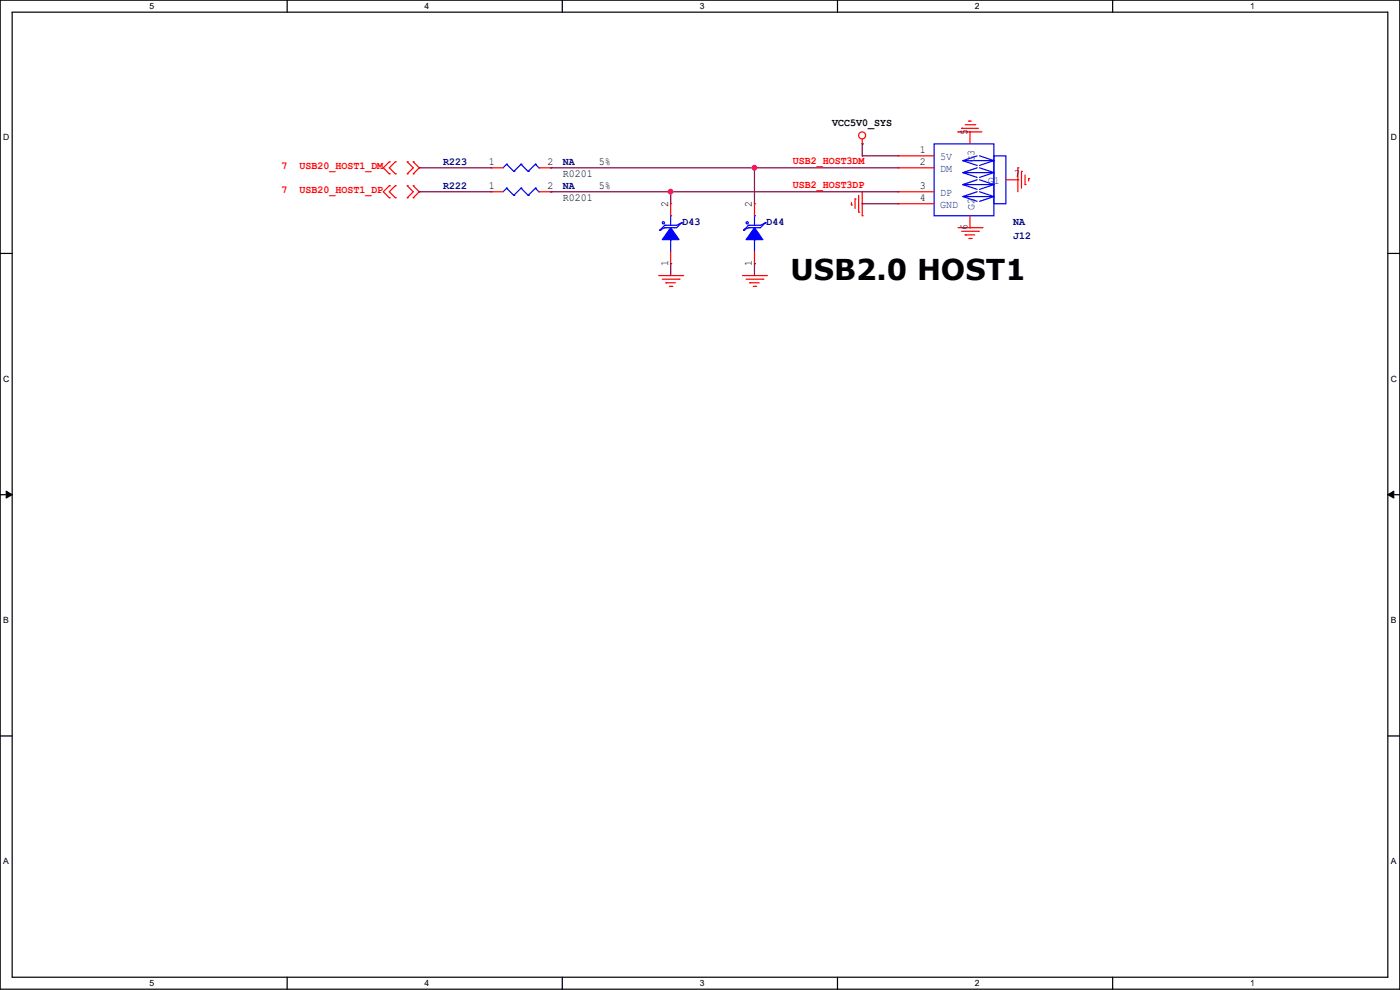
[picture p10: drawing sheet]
<svg xmlns="http://www.w3.org/2000/svg" width="297mm" height="210mm" viewBox="0 0 297 210" stroke-linecap="round" stroke-linejoin="round" font-family="sans-serif">
<path d="M0 0h297v209.8h-297zM2.6 2.6h291.8v204.7h-291.8z" fill="none" stroke="#000" stroke-width=".25"/>
<g fill="#fff">
<path d="M31.8 .3h.9v2h-.9z"/>
<path d="M31.8 207.6h.9v2h-.9z"/>
</g>
<path d="M60.9 0v2.6M60.9 207.3v2.5" fill="none" stroke="#000" stroke-width=".25"/>
<g fill="#fff">
<path d="M90.1 .3h1v2h-1z"/>
<path d="M90.1 207.6h1v2h-1z"/>
</g>
<path d="M119.3 0v2.6M119.3 207.3v2.5" fill="none" stroke="#000" stroke-width=".25"/>
<g fill="#fff">
<path d="M148.5 .3h.9v2h-.9z"/>
<path d="M148.5 207.6h.9v2h-.9z"/>
</g>
<path d="M177.7 0v2.6M177.7 207.3v2.5" fill="none" stroke="#000" stroke-width=".25"/>
<g fill="#fff">
<path d="M206.8 .3h1v2h-1z"/>
<path d="M206.8 207.6h1v2h-1z"/>
</g>
<path d="M236.1 0v2.6M236.1 207.3v2.5" fill="none" stroke="#000" stroke-width=".25"/>
<g fill="#fff">
<path d="M265.2 .3h1v2h-1z"/>
<path d="M265.2 207.6h1v2h-1z"/>
<path d="M.7 28.2h1.2v1.9h-1.2z"/>
<path d="M295.1 28.2h1.2v1.9h-1.2z"/>
<path d="M.7 79.3h1.2v2h-1.2z"/>
<path d="M295.1 79.3h1.2v2h-1.2z"/>
</g>
<path d="M0 53.8h2.6M294.4 53.8h2.6" fill="none" stroke="#000" stroke-width=".25"/>
<g fill="#fff">
<path d="M.7 130.5h1.2v2h-1.2z"/>
<path d="M295.1 130.5h1.1v2h-1.1z"/>
</g>
<path d="M0 104.9h2.6M294.4 104.9h2.6" fill="none" stroke="#000" stroke-width=".25"/>
<path d="M1.3 104.2l1.3 .7-1.3 .8zM294.4 104.9l1.3-.7v1.5z" fill="#000" stroke="#000" stroke-width=".21"/>
<g fill="#fff">
<path d="M.7 181.7h1.2v2h-1.2z"/>
<path d="M295.1 181.7h1.1v2h-1.1z"/>
</g>
<path d="M0 156.1h2.6M294.4 156.1h2.6" fill="none" stroke="#000" stroke-width=".25"/>
<g fill="none" stroke="#f00" stroke-width=".25">
<path d="M82.6 39.4h.1M82.6 36.9h.1M82.6 34.3h.1M82.6 39.4l-1.3 1.3 1.3 1.3M82.6 34.3l-1.3 1.3 1.3 1.3M83.9 39.4h.1M83.9 36.9h.1M83.9 34.3h.1M83.9 34.3l-1.3 1.3 1.3 1.3M83.9 39.4l-1.3 1.3 1.3 1.3M86.4 39.4h.1M86.4 36.9h.1"/>
<path d="M86.4 34.3h.1M86.4 39.4l1.3 1.3-1.3 1.3M86.4 34.3l1.3 1.3-1.3 1.3M87.7 39.4h.1M87.7 34.3h.1M87.7 36.9h.1M87.7 39.4l1.2 1.3-1.2 1.3M87.7 34.3l1.2 1.3-1.2 1.3M104.2 35.6h.1M104.2 35.6h2.5M114.3 35.6h2.6M116.9 35.6h.1"/>
<path d="M182.9 30.5h.1M182.9 29.5v1M190.5 33.1h.1M190.5 35.6h.1M190.5 33.1h7.7M190.5 35.6h7.7M203.2 28h.1M203.2 28h5.1M204 27.2h.1M204 27.2h3.6M204.8 26.5h2M205.5 25.7h.1"/>
<path d="M205.5 25.7h.5M205.8 28h.1M205.8 28v2.5M206.8 26.5h.1M213.4 38.1h2.5M215.9 35.6h.1M215.9 38.1h.1M215.9 35.6v5.1M216.7 36.4h.1M216.7 36.4v3.5M217.5 39.2h.1M217.5 37.1v2.1"/>
<path d="M218.2 37.9h.1M218.2 37.9v.5M82.6 42h.1M83.9 42h.1M86.4 42h.1M87.7 42h.1M104.2 40.7h.1M104.2 40.7h2.5M114.3 40.7h2.6M116.9 40.7h.1M139.7 58.5h5.1M140.5 59.2h3.6"/>
<path d="M141.3 60h.1M141.3 60h2M142.3 55.9h.1M142.3 43.2h.1M142.3 43.2v2.6M142.3 53.4v2.5M144.1 59.2h.1M144.8 58.5h.1M157.5 58.5h5.1M158.3 59.2h3.5M159 60h.1M159 60h2.1"/>
<path d="M160.1 55.9h.1M160.1 43.2h.1M160.1 43.2v2.6M160.1 53.4v2.5M161.8 59.2h.1M162.6 58.5h.1M180.6 43.5h.1M180.6 43v.5M181.4 42.2h.1M181.4 42.2v2M182.2 45h.1M182.2 41.4v3.6"/>
<path d="M182.9 45.8h.1M182.9 40.7v5.1M190.5 40.7h.1M190.5 43.2h.1M190.5 40.7h7.7M190.5 43.2h7.7M203.2 48.3h5.1M204 49.1h3.6M204.8 49.8h.1M204.8 49.8h2M205.5 50.6h.5M205.8 48.3h.1"/>
<path d="M205.8 45.8v2.5M206 50.6h.1M207.6 49.1h.1M208.3 48.3h.1M142 60.7h.5M142.5 60.7h.1M159.8 60.7h.5M160.3 60.7h.1"/>
<circle cx="182.9" cy="28.7" r=".74"/>
</g>
<g fill="none" stroke="#00f" stroke-width=".25">
<path d="M107.5 34.8h.1M107.5 39.9h.1M107.5 34.8l-.8 .8M107.5 34.8l1.5 1.6M107.5 39.9l-.8 .8M107.5 39.9l1.5 1.5M109 36.4h.1M110.5 34.8h.1M110.5 39.9h.1M110.5 34.8l-1.5 1.6M110.5 34.8l1.6 1.6M110.5 39.9l-1.5 1.5"/>
<path d="M110.5 39.9l1.6 1.5M112.1 36.4h.1M113.6 34.8h.1M113.6 39.9h.1M113.6 34.8l-1.5 1.6M113.6 34.8l.7 .8M113.6 39.9l-1.5 1.5M113.6 39.9l.7 .8M114.3 35.6h.1M198.2 30.5h12.7v15.3h-12.7zM204.3 34.1h6.6M204.3 36.6h6.6"/>
<path d="M204.3 39.2h6.6M205.8 28h.1M207.3 33.1l-3 1 3 1M207.3 35.6l-3 1 3 1M207.3 38.1l-3 1.1 3 1M207.8 33.1l3.1 1-3.1 1M207.8 35.6l3.1 1-3.1 1M207.8 38.1l3.1 1.1-3.1 1M210.9 33.1h2.5v10.1h-2.5zM109 41.4h.1M112.1 41.4h.1M114.3 40.7h.1"/>
<path d="M140 48.8h.1M141 47.8h.1M141 48.3h.1M141 47.8l-1 1M141 48.3l-1 .5M142.3 50.8h.1M142.3 45.8h.1M142.3 45.8v2M142.3 50.8v2.6M144.6 47.3h.1M144.6 47.3l-1 .5h-2.6M144.6 47.3l-1 1h-2.6"/>
<path d="M157.8 48.8h.1M158.8 47.8h.1M158.8 48.3h.1M158.8 47.8l-1 1M158.8 48.3l-1 .5M160.1 50.8h.1M160.1 45.8h.1M160.1 45.8v2M160.1 50.8v2.6M162.3 47.3h.1M162.3 47.3l-1 .5h-2.5M162.3 47.3l-1 1h-2.5"/>
<path d="M204.3 41.7h6.6M207.3 40.7l-3 1 3 1M207.8 40.7l3.1 1-3.1 1"/>
<circle cx="140.7" cy="47.3" r=".23"/>
<circle cx="158.5" cy="47.3" r=".23"/>
</g>
<g fill="#00f" stroke="#00f" stroke-width=".25">
<path d="M142.3 48.3l1.8 2.5h-3.6z" fill-rule="evenodd"/>
<path d="M160.1 48.3l1.7 2.5h-3.5z" fill-rule="evenodd"/>
</g>
<g fill="none" stroke="#7f003f" stroke-width=".25">
<path d="M88.9 35.6h.1M88.9 35.6h15.3M116.9 35.6h.1M116.9 35.6h73.6M160.1 35.6h.1M160.1 35.6v7.6M182.9 33.1h.1M182.9 30.5h.1M182.9 33.1h7.6M182.9 30.5v2.6M88.9 40.7h.1M88.9 40.7h15.3"/>
<path d="M116.9 40.7h.1M116.9 40.7h73.6M142.3 40.7h.1M142.3 55.9h.1M142.3 40.7v2.5M142.3 55.9v2.6M160.1 55.9h.1M160.1 55.9v2.6M182.9 43.2h.1M182.9 43.2h7.6"/>
</g>
<g fill="#f0f" stroke="#f0f" stroke-width=".25">
<circle cx="142.3" cy="40.7" r=".49"/>
<circle cx="160" cy="35.6" r=".49"/>
</g>
<text font-size="6.1" x="167.7" y="59.5">USB2.0 HOST1</text>
<g font-size="2.3">
<text x="176.6" y="26.8">VCC5V0_SYS</text>
<text x="205.2" y="28.7" transform="rotate(-90 205.2 28.7)">5</text>
<text x="103.7" y="35.1">1</text>
<text x="116.1" y="35.1">2</text>
<text x="127" y="34.9">5%</text>
<text x="195.1" y="32.5">1</text>
<text x="195.1" y="35.1">2</text>
<text x="103.7" y="40.1">1</text>
<text x="116.1" y="40.1">2</text>
<text x="119.4" y="37.5">R0201</text>
<text x="127" y="40">5%</text>
<text x="195.1" y="40.1">3</text>
<text x="215.2" y="37.6">7</text>
<text x="119.4" y="42.5">R0201</text>
<text x="141.7" y="44" transform="rotate(-90 141.7 44)">2</text>
<text x="159.5" y="44" transform="rotate(-90 159.5 44)">2</text>
<text x="195.1" y="42.7">4</text>
<text x="205.2" y="48.8" transform="rotate(-90 205.2 48.8)">6</text>
<text x="141.7" y="56.4" transform="rotate(-90 141.7 56.4)">1</text>
<text x="159.5" y="56.4" transform="rotate(-90 159.5 56.4)">1</text>
</g>
<g font-size="2.3" fill="#f00">
<text x="59.7" y="35.9">7</text>
<text x="63.5" y="35.9">USB20_HOST1_DM</text>
<text x="168.2" y="34.9">USB2_HOST3DM</text>
<text x="59.7" y="41">7</text>
<text x="63.5" y="41">USB20_HOST1_DP</text>
<text x="168.2" y="40">USB2_HOST3DP</text>
</g>
<g font-size="2.3" fill="#00007f">
<text x="94" y="34.9">R223</text>
<text x="119.4" y="34.9">NA</text>
<text x="94" y="40">R222</text>
<text x="119.4" y="40">NA</text>
<text x="144.8" y="47.6">D43</text>
<text x="162.6" y="47.6">D44</text>
<text x="214.9" y="47.6">NA</text>
<text x="214.9" y="50.7">J12</text>
</g>
<g font-size="2.3" fill="#003f7f">
<text x="199.4" y="34">5V</text>
<text x="206.8" y="34.3" transform="rotate(-90 206.8 34.3)">G3</text>
<text x="199.4" y="36.5">DM</text>
<text x="199.4" y="41.6">DP</text>
<text x="209.6" y="39.1">G1</text>
<text x="199.4" y="44.2">GND</text>
<text x="206.8" y="44.5" transform="rotate(-90 206.8 44.5)">G2</text>
</g>
<g font-size="1.8">
<text x="31.7" y="1.9">5</text>
<text x="90.1" y="1.9">4</text>
<text x="148.5" y="1.9">3</text>
<text x="206.8" y="1.9">2</text>
<text x="265.2" y="1.9">1</text>
<text x=".7" y="29.8">D</text>
<text x="295.1" y="29.8">D</text>
<text x=".7" y="80.9">C</text>
<text x="295.1" y="80.9">C</text>
<text x=".7" y="132.1">B</text>
<text x="295.1" y="132.1">B</text>
<text x=".7" y="183.3">A</text>
<text x="295.1" y="183.3">A</text>
<text x="31.7" y="209.2">5</text>
<text x="90.1" y="209.2">4</text>
<text x="148.5" y="209.2">3</text>
<text x="206.8" y="209.2">2</text>
<text x="265.2" y="209.2">1</text>
</g>
</svg>
